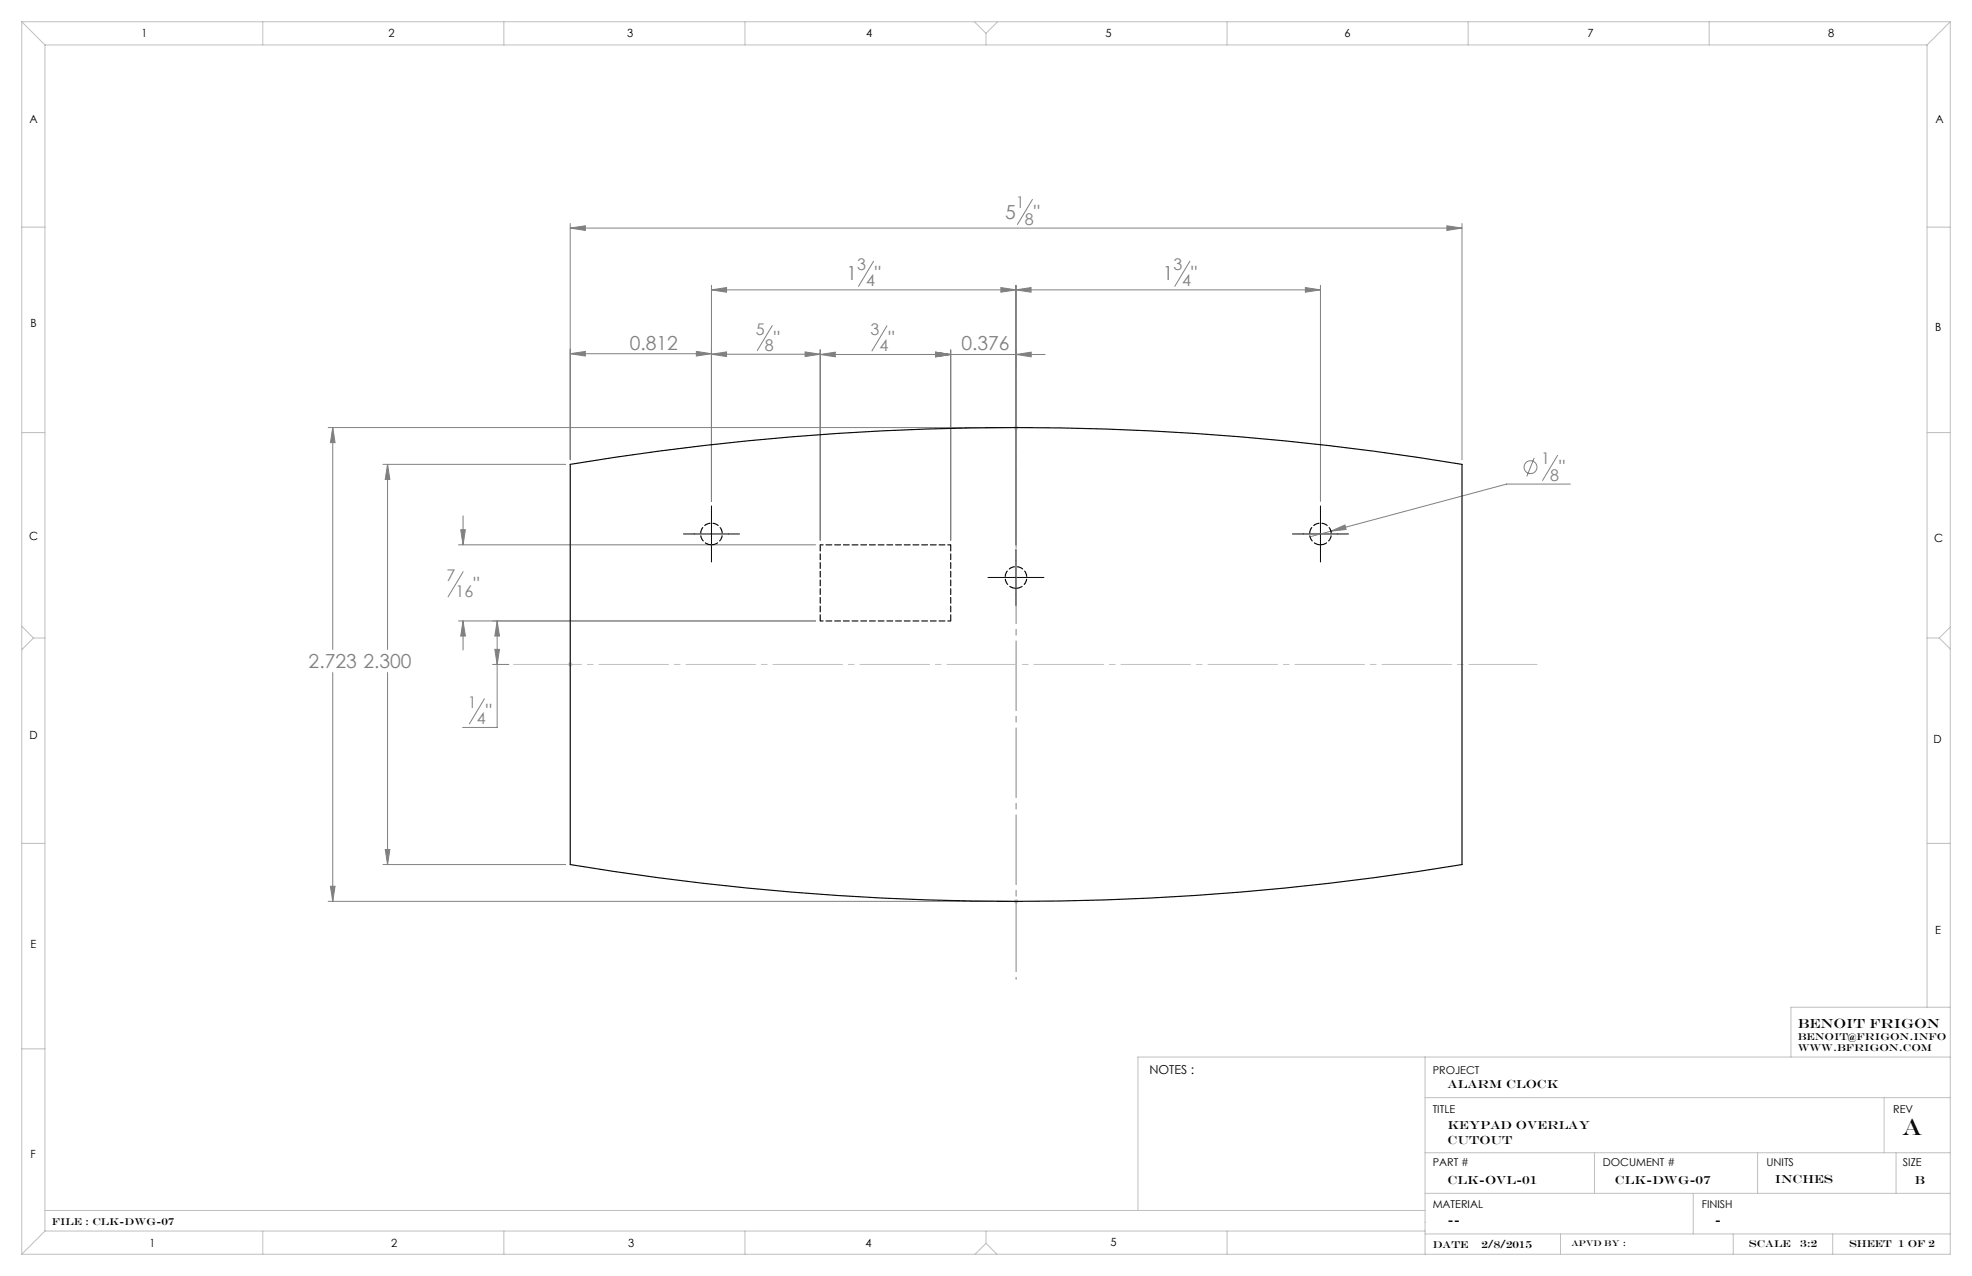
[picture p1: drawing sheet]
<svg xmlns="http://www.w3.org/2000/svg" width="432mm" height="279mm" viewBox="0 0 432 279" stroke-linecap="round" stroke-linejoin="round" font-family="sans-serif">
<g fill="none" stroke="#808080" stroke-width=".22">
<path d="M124.9 49.9l3.3-.5v1.1zM124.9 48.9v51.8M124.9 49.9h195.2M191.3 57.2l-3.3 5.5M226.1 43.7l-3.3 5.5M260.5 57.2l-3.3 5.5M316.8 49.4l3.3 .5-3.3 .6zM320.1 48.9v51.8M124.9 77.5l3.3-.6v1.1zM124.9 77.5h30.9M152.5 76.9l3.3 .6-3.3 .5zM155.8 77.6l3.3-.5v1z"/>
<path d="M155.8 63.5l3.3-.5v1zM155.8 62.5v47.3M155.8 77.6h23.8M155.8 63.5h133.3M169.1 71.3l-3.3 5.5M176.3 77.1l3.3 .5-3.3 .5zM179.6 77.6l3.3-.5v1zM179.6 76.6v41.7M179.6 77.6h49.2M194.2 71.3l-3.3 5.5M204.9 77.1l3.3 .5-3.3 .5zM208.2 76.6v41.7"/>
<path d="M219.2 63l3.3 .5-3.3 .5zM222.5 63.5l3.3-.5v1zM222.5 62.5v56.8M222.5 77.6l3.3-.5v1zM285.8 63l3.3 .5-3.3 .5zM289.1 62.5v47.3M71.9 93.6h149.6M72.9 93.6v48.6M72.9 93.6l.5 3.3h-1zM341.1 99.7l-3.3 5.5M83.9 101.7h40M84.9 101.7l.5 3.3h-1z"/>
<path d="M84.9 101.7v40.5M100.4 119.3h78.2M100.9 116h1l-.5 3.3zM101.4 113v6.3M291.4 116.3l3.1-1.3 .3 .9zM335.9 100.3l-1.6 4M343.9 106h-14l-43.1 11.5M101.4 136l.5 3.3h-1zM101.4 136v6.3M101.4 125.2l-3.3 5.5M108.9 136v23.3h-7.6M108.9 136l.5 3.3h-1z"/>
<path d="M178.6 136h-78.2M72.9 147.3v50.1M84.9 147.3v42M106.1 153l-3.3 5.5M107.9 145.5h3.5M108.4 142.2h1l-.5 3.3zM71.9 197.4h149.6M72.4 194.1h1l-.5 3.3zM83.9 189.3h40M84.4 186h1l-.5 3.3z"/>
<circle cx="335.1" cy="102.3" r="1.41"/>
</g>
<g fill="none" stroke="#c0c0c0" stroke-width=".22">
<path d="M4.8 4.8l5 5M4.8 4.8h422.2M4.8 4.8v269.8M9.8 9.8h412.2M9.8 9.8v259.8M57.5 4.8v5M110.3 4.8v5M163.1 4.8v5M213.4 4.8l2.5 2.5M215.9 7.3v2.5M218.4 4.8l-2.5 2.5M268.7 4.8v5"/>
<path d="M321.5 4.8v5M374.3 4.8v5M422 9.8v210.7M427 4.8l-5 5M427 4.8v269.8h-422.2M4.8 49.7h5M422 49.7h5M4.8 94.7h5M222 93.6h1M222.1 93.3l.7 .7M222.5 93.1v1M222.8 93.3l-.7 .7"/>
<path d="M422 94.7h5M4.8 137.1l2.5 2.6M7.3 139.7l-2.5 2.6M7.3 139.7h2.5M422 139.7h2.6M424.6 139.7l2.4 2.4M427 137.3l-2.4 2.4M124.4 145.5h1M124.5 145.1l.7 .7M124.9 145v1M125.2 145.1l-.7 .7M4.8 184.7h5"/>
<path d="M222 197.4h1M222.1 197l.7 .7M222.5 196.9v1M222.8 197l-.7 .7M422 184.7h5M4.8 229.7h5M312 231.5v43.1M427 231.5h-177.8v33.6M427 220.5h-34.8v11M312 240.3h115M312 252.4h115M349.1 252.4v8.9"/>
<path d="M384.9 252.4v8.9M412.6 240.3v12.1M415.2 252.4v8.9M9.8 265.1h302.2M9.8 269.6l-5 5M9.8 269.6h302.2M57.5 269.6v5M110.3 269.6v5M163.1 269.6v5M215.9 272.2l-2.4 2.4M215.9 272.2l2.4 2.4M215.9 269.6v2.6"/>
<path d="M268.7 269.6v5M312 270.2h115M312 261.3h115M341.7 270.2v4.4M370.8 261.3v8.9M379.5 270.2v4.4M401.3 270.2v4.4"/>
</g>
<path d="M152 116.9h-2.3M155.8 113.2v-2.4M159.5 116.9h2.4M285.4 116.9h-2.4M289.1 113.2v-2.4M292.9 116.9h2.4M155.8 120.7v2.4M218.7 126.4h-2.4M222.5 122.7v-2.4M222.5 130.2v2.4M226.2 126.4h2.4M289.1 120.7v2.4" fill="none" stroke="#000" stroke-width=".22" stroke-dasharray="15.2 1.3 1.3 1.3"/>
<path d="M152 116.9h7.5M155.8 113.2v7.5M285.4 116.9h7.5M289.1 113.2v7.5M218.7 126.4h7.5M222.5 122.7v7.5" fill="none" stroke="#000" stroke-width=".22"/>
<path d="M222.5 214.4v-132.9" fill="none" stroke="#808080" stroke-width=".22" stroke-dasharray="15.2 1.3 1.3 1.3" stroke-dashoffset="-1.7"/>
<path d="M112.4 145.5h224.2" fill="none" stroke="#c0c0c0" stroke-width=".22" stroke-dasharray="15.2 1.3 1.3 1.3" stroke-dashoffset=".3"/>
<g fill="#808080">
<path d="M72.9 93.6l.5 3.3h-1zM72.4 194.1h1l-.5 3.3zM108.4 142.2h1l-.5 3.3zM108.9 136l.5 3.3h-1z"/>
<path d="M124.9 49.9l3.3-.5v1.1zM316.8 49.4l3.3 .5-3.3 .6zM84.9 101.7l.5 3.3h-1zM84.4 186h1l-.5 3.3zM204.9 77.1l3.3 .5-3.3 .5zM179.6 77.6l3.3-.5v1zM100.9 116h1l-.5 3.3zM101.4 136l.5 3.3h-1zM124.9 77.5l3.3-.6v1.1zM152.5 76.9l3.3 .6-3.3 .5zM155.8 77.6l3.3-.5v1zM176.3 77.1l3.3 .5-3.3 .5zM155.8 63.5l3.3-.5v1zM219.2 63l3.3 .5-3.3 .5zM222.5 63.5l3.3-.5v1zM285.8 63l3.3 .5-3.3 .5zM291.4 116.3l3.4-.4-.3-.9zM222.5 77.6l3.3-.5v1zM204.9 77.1l3.3 .5-3.3 .5z"/>
</g>
<path d="M124.9 101.7a595.5 595.5 0 0 1 195.2 0v87.6a595.5 595.5 0 0 1-195.2 0z" fill="none" stroke="#000" stroke-width=".25"/>
<path d="M155.8 119.3a2.38 2.38 0 0 0 2.1-3.4 2.38 2.38 0 0 0-3.9-.5 2.38 2.38 0 0 0 1.2 3.8l.6 .1M289.1 119.3a2.38 2.38 0 0 0 2.2-3.4 2.38 2.38 0 0 0-4-.5 2.38 2.38 0 0 0 1.2 3.8l.6 .1M222.5 128.8a2.38 2.38 0 0 0 2.1-3.4 2.38 2.38 0 0 0-4-.5 2.38 2.38 0 0 0 1.2 3.8l.7 .1" fill="none" stroke="#000" stroke-width=".25" stroke-dasharray="1.3 .6" stroke-dashoffset="-.2"/>
<path d="M208.2 119.3h-28.6M179.6 136h28.6" fill="none" stroke="#000" stroke-width=".25" stroke-dasharray="1.3 .6" stroke-dashoffset=".6"/>
<path d="M179.6 119.3v16.7M208.2 136v-16.7" fill="none" stroke="#000" stroke-width=".25" stroke-dasharray="1.3 .6" stroke-dashoffset="-.1"/>
<text font-size="5.1" x="416.5" y="248.6">A</text>
<g font-size="4.2" fill="#808080">
<text x="220.1" y="47.8">5</text>
<text x="226.4" y="47.8">&quot;</text>
<text x="185.3" y="61.4">1</text>
<text x="191.6" y="61.4">&quot;</text>
<text x="254.6" y="61.4">1</text>
<text x="260.8" y="61.4">&quot;</text>
<text x="137.9" y="76.5">0.812</text>
<text x="169.4" y="75.5">&quot;</text>
<text x="194.5" y="75.5">&quot;</text>
<text x="210.5" y="76.7">0.376</text>
<text x="341.4" y="103.9">&quot;</text>
<text x="103.7" y="129.4">&quot;</text>
<text x="67.6" y="146.3">2.723 2.300</text>
<text x="106.4" y="157.2">&quot;</text>
</g>
<g font-size="3.5" fill="#808080">
<text x="222.5" y="45.7">1</text>
<text x="224.4" y="49.2">8</text>
<text x="187.7" y="59.2">3</text>
<text x="256.9" y="59.2">3</text>
<text x="189.6" y="62.7">4</text>
<text x="258.9" y="62.7">4</text>
<text x="165.5" y="73.3">5</text>
<text x="167.5" y="76.8">8</text>
<text x="190.6" y="73.3">3</text>
<text x="192.6" y="76.9">4</text>
<text x="337.5" y="101.7">1</text>
<text x="339.4" y="105.2">8</text>
<text x="97.8" y="127.2">7</text>
<text x="99.8" y="130.7">16</text>
<text x="102.5" y="155">1</text>
<text x="104.4" y="158.5">4</text>
</g>
<text font-size="2.9" x="393.6" y="225">BENOIT FRIGON</text>
<text font-size="2.7" x="251.7" y="235.2">NOTES :</text>
<g font-size="2.6">
<text x="317" y="238.3">Alarm Clock</text>
<text x="317" y="247.1">Keypad overlay</text>
<text x="317" y="250.4">Cutout</text>
<text x="317" y="259.3">CLK-OVL-01</text>
<text x="353.6" y="259.3">CLK-DWG-07</text>
<text x="388.6" y="259.1">INCHES</text>
<text x="419.3" y="259.2">B</text>
<text x="317" y="267.9">--</text>
<text x="375.5" y="267.9">-</text>
</g>
<g font-size="2.5">
<text x="31" y="8.2">1</text>
<text x="85.1" y="8.2">2</text>
<text x="137.3" y="8.2">3</text>
<text x="189.7" y="8.2">4</text>
<text x="242.1" y="8.2">5</text>
<text x="294.4" y="8.2">6</text>
<text x="347.6" y="8.2">7</text>
<text x="400.3" y="8.2">8</text>
<text x="6.4" y="27">A</text>
<text x="423.8" y="27">A</text>
<text x="6.7" y="71.5">B</text>
<text x="423.8" y="72.5">B</text>
<text x="6.4" y="118.4">C</text>
<text x="423.5" y="118.6">C</text>
<text x="6.5" y="161.8">D</text>
<text x="423.4" y="162.7">D</text>
<text x="6.7" y="207.6">E</text>
<text x="423.7" y="204.6">E</text>
<text x="6.7" y="253.5">F</text>
<text x="32.7" y="273">1</text>
<text x="85.7" y="273">2</text>
<text x="137.6" y="273">3</text>
<text x="189.5" y="273">4</text>
<text x="243.2" y="272.9">5</text>
</g>
<g font-size="2.4">
<text x="313.7" y="235.2">PROJECT</text>
<text x="313.7" y="243.7">TITLE</text>
<text x="414.5" y="243.6">REV</text>
<text x="313.7" y="255.3">PART #</text>
<text x="351" y="255.3">DOCUMENT #</text>
<text x="386.8" y="255.3">UNITS</text>
<text x="416.7" y="255.3">SIZE</text>
<text x="313.7" y="264.6">MATERIAL</text>
<text x="372.6" y="264.6">FINISH</text>
</g>
<g font-size="2.2">
<text x="393.6" y="227.7">benoit@frigon.info</text>
<text x="393.6" y="230.2">www.bfrigon.com</text>
<text x="11.4" y="268.3">File : clk-dwg-07</text>
<text x="313.7" y="273.2">DATE</text>
<text x="324.4" y="273.2">2/8/2015</text>
<text x="383" y="273">SCALE</text>
<text x="394.2" y="273">3:2</text>
<text x="404.9" y="273">SHEET 1 OF 2</text>
</g>
<text font-size="1.8" x="344.1" y="272.8">APVD BY :</text>
</svg>
